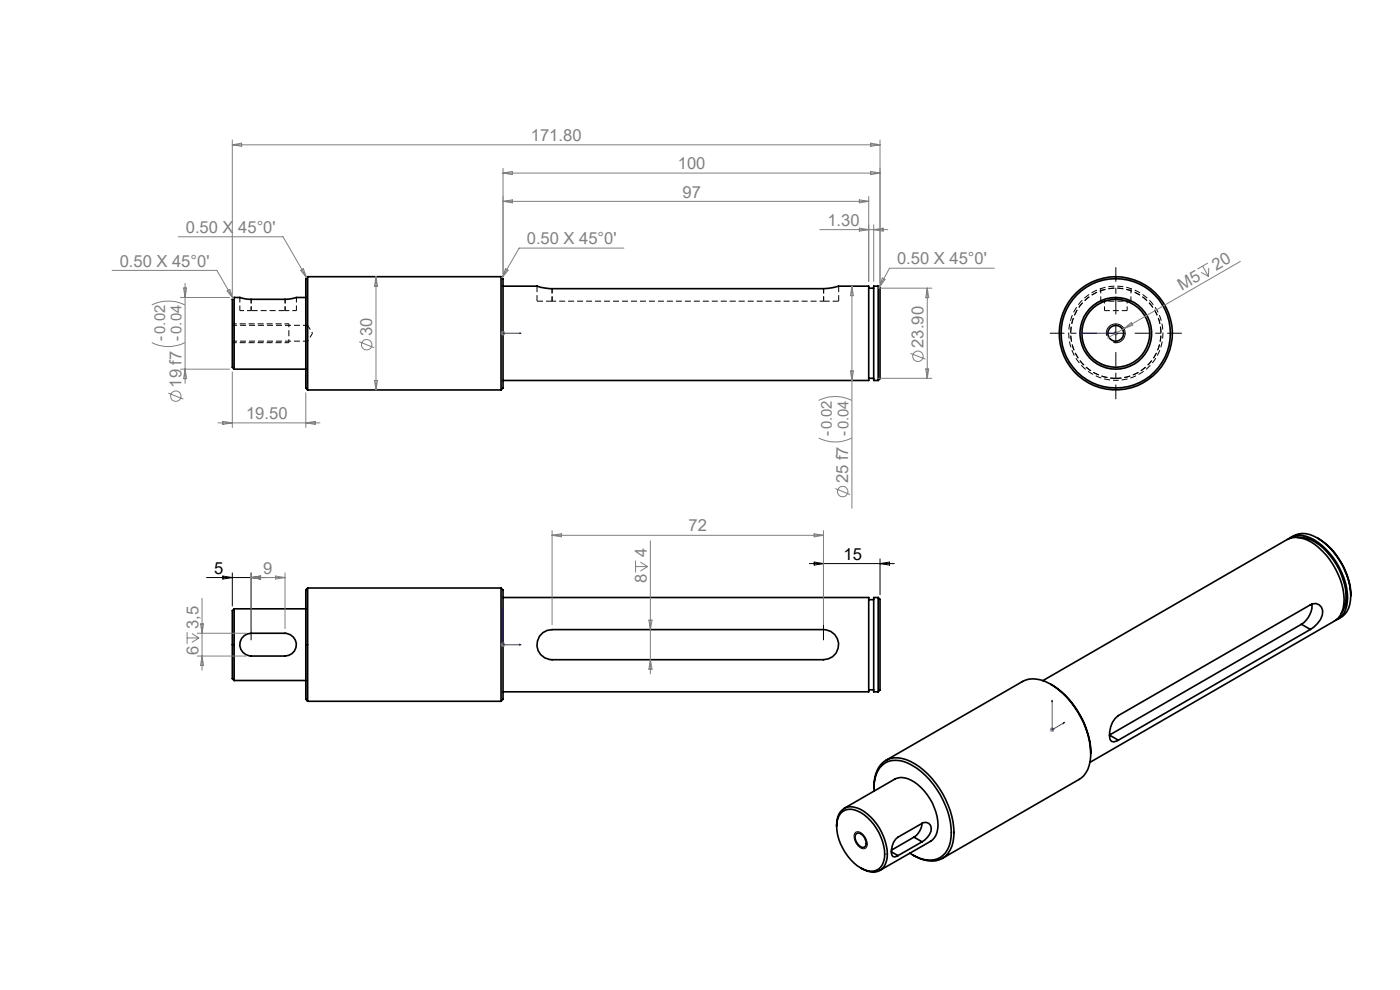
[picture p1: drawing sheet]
<svg xmlns="http://www.w3.org/2000/svg" width="297mm" height="210mm" viewBox="0 0 297 210" stroke-linecap="round" stroke-linejoin="round" font-family="sans-serif">
<g fill="none" stroke="#000" stroke-width=".35">
<path d="M65.3 58.7v24M65.3 58.7l-.4 .4v23.2l.4 .4M65.3 58.7h41M106.3 58.7l.4 .4v23.2l-.4 .4M106.3 58.7v24M49.7 63.1h1.2l2 .4h7.6l2.3-.4h2.1M49.7 63.1v15.2M49.7 63.1l-.4 .4v13.7a.91 .91 0 0 0 .4 1.1M49.7 78.3h15.2M106.7 60.7h7.2l2.7 .5h58.1l1.9-.2 1.3-.3h6.4v20h-77.6M184.3 61.1h1M186.3 60.7l.4 .4v19.2l-.4 .4"/>
<path d="M186.3 60.7v20M186.3 60.7h-1v20h1M65.3 82.7h41M184.3 80.2h1M273.4 114.3a4.7 4.7 0 0 1 5.4 .2 15.4 15.4 0 0 1 7 13.2 4.3 4.3 0 0 1-2.4 3.8M273.8 114a4.8 4.8 0 0 1 5.7 .1 15.2 15.2 0 0 1 7 13.2 4.4 4.4 0 0 1-2.7 4M275.2 114a7.6 7.6 0 0 1 6.2 3 14.4 14.4 0 0 1 4.1 10.9l-.2 .9-.7 1.3M279.5 114.1a15.1 15.1 0 0 1 7.1 12.3M49.7 129.1v15.2M49.7 129.1l-.4 .4v14.5l.4 .3M49.7 129.1h15.2M51.8 134.8l.7-.3 .8-.2h7.2a2.42 2.42 0 0 1 2.4 2.4 2.42 2.42 0 0 1-2.4 2.5h-7.2a2.42 2.42 0 0 1-2.3-1.7 2.42 2.42 0 0 1 .8-2.7z"/>
<path d="M65.3 124.7v24.1M65.3 124.7l-.4 .5v23.1l.4 .5M65.3 124.7h41M106.3 124.7v24.1M106.3 124.7l.4 .5v23.1l-.4 .5M106.7 126.7h77.6v20h-77.6M115.2 134.2l.9-.5 1-.1h57.6a3.2 3.2 0 0 1 3.2 3.1 3.2 3.2 0 0 1-3.2 3.2h-57.6a3.2 3.2 0 0 1-3-2.1 3.2 3.2 0 0 1 1.1-3.6zM184.3 127.2h1M186.3 126.7l.4 .4v18.5a1.04 1.04 0 0 1-.4 1.1M186.3 126.7v20M186.3 126.7h-1v20h1M276.1 132.4l-40.7 23.5 1.8 1.1"/>
<path d="M276.1 132.4l1.9 1.1M278 133.5a5.1 5.1 0 0 0 2.6-3.9 1.68 1.68 0 0 0-2.6-1.3l-40.8 23.5a5.2 5.2 0 0 0-1.7 5l.3 .5 .5 .1 .9-.4M278 133.5l-40.8 23.5M278.3 128.1a5 5 0 0 1-2.2 4.3M49.7 144.3h15.2M65.3 148.8h41M184.3 146.3h1M221.2 144.4l51.9-30a5.6 5.6 0 0 1 5.8 1.1 15.6 15.6 0 0 1 6.2 12.7 4.3 4.3 0 0 1-2 3.6l-51.9 29.9M222.9 145.2a18 18 0 0 1 8.5 14.6M177.5 175.3a3.7 3.7 0 0 1 2.3-4.1 6.3 6.3 0 0 1 5.5 2.8 10.7 10.7 0 0 1 2.7 8.7 2.9 2.9 0 0 1-4 2.1l-1.4-.7M178.3 172.6a2.89 2.89 0 0 1 3.6-.6 10.8 10.8 0 0 1 5.7 10 2.88 2.88 0 0 1-4.3 2.5 10.7 10.7 0 0 1-5.7-10l.3-1.4zM179.1 171.5l10.7-6.2a4.4 4.4 0 0 1 4.9 1.1 11.4 11.4 0 0 1 4.2 9.4 3.5 3.5 0 0 1-1.5 2.7l-10.7 6.1"/>
<path d="M181.7 176.8a1.55 1.55 0 0 1 1.9 1.2 1.3 1.3 0 0 1-.3 1.7 2 2 0 0 1-1.9-1.9l.1-.8zM185.4 167.1a6.4 6.4 0 0 1 2.7-5.9 6.9 6.9 0 0 1 7 1.5 18.5 18.5 0 0 1 7.2 15 4.9 4.9 0 0 1-4.6 5 7.7 7.7 0 0 1-4.1-1.4M185.4 167.8a6.3 6.3 0 0 1 2.4-6 5.7 5.7 0 0 1 5.8 .6 17.6 17.6 0 0 1 8.2 15.2 4.6 4.6 0 0 1-6.4 4.6l-2.4-1.2M187.9 161.3l29-16.7a6.5 6.5 0 0 1 6.7 1 18.9 18.9 0 0 1 7.8 14.8 5.7 5.7 0 0 1-2.5 4.9l-29 16.8M193.9 177.6l-4.8 2.7M193.9 177.6l1.7 1M195.6 174.7a3.8 3.8 0 0 1-1.7 2.9M195.6 174.7l-5.1 2.9a3.6 3.6 0 0 0-1.1 4.1l.4 .1 .7-.3M195.6 174.7a1.31 1.31 0 0 1 1.6 .1 1.31 1.31 0 0 1 .3 1.5 4.4 4.4 0 0 1-1.9 2.3M195.6 178.6l-5.1 2.9M189.1 180.7l1.4 .8"/>
<circle cx="236.7" cy="70.7" r="11.6"/>
<circle cx="236.7" cy="70.7" r="1.68"/>
<circle cx="236.7" cy="70.7" r="12"/>
<circle cx="236.7" cy="70.7" r="7.2"/>
<circle cx="236.7" cy="70.7" r="7.6"/>
</g>
<path d="M49.3 72.7h12M50.9 65.9h2.4M53.3 65.9v-2.4M60.5 65.9h2.4M60.5 65.9v-2.4M61.3 68.7h-12M117.1 63.9h57.6M234.3 65.9v-2.4M239.1 65.9v-2.4" fill="none" stroke="#000" stroke-width=".21" stroke-dasharray="1.3 .6" stroke-dashoffset=".4" stroke-linecap="butt"/>
<path d="M49.3 72.4h16M65.3 69h-16M117.1 63.9v-2.7M174.7 63.9v-2.7M233.5 63.9v-2.7M233.5 63.9h6.4M239.9 63.9v-2.7" fill="none" stroke="#000" stroke-width=".21" stroke-dasharray="1.3 .6" stroke-dashoffset=".3" stroke-linecap="butt"/>
<path d="M113.9 63.9h3.2M113.9 60.7v3.2M174.7 63.9h3.2M177.9 63.9v-3.2M236.7 80.3a9.6 9.6 0 0 1-8.5-14.1 9.6 9.6 0 0 1 16.4-1 9.6 9.6 0 0 1-6.7 15l-1.2 .1" fill="none" stroke="#000" stroke-width=".21" stroke-dasharray="1.3 .6" stroke-linecap="butt"/>
<path d="M53.3 65.9h7.2" fill="none" stroke="#000" stroke-width=".21" stroke-dasharray="1.3 .6" stroke-dashoffset="-.1" stroke-linecap="butt"/>
<path d="M50.9 63.1v2.8M62.9 65.9v-2.8" fill="none" stroke="#000" stroke-width=".21" stroke-dasharray="1.3 .6" stroke-dashoffset=".2" stroke-linecap="butt"/>
<path d="M65.3 72.4l1-1.7M66.3 70.7l-1-1.7" fill="none" stroke="#000" stroke-width=".21" stroke-dasharray="1.3 .6" stroke-dashoffset="1" stroke-linecap="butt"/>
<path d="M234.3 65.9h4.8M236.7 80.2a9.6 9.6 0 0 1-8.5-13.9 9.6 9.6 0 0 1 16.4-1.1 9.6 9.6 0 0 1-6.7 15h-1.2" fill="none" stroke="#000" stroke-width=".21" stroke-dasharray="1.3 .6" stroke-dashoffset=".1" stroke-linecap="butt"/>
<path d="M236.7 80.7a10 10 0 0 1-8.8-14.7 10 10 0 0 1 17-1 10 10 0 0 1-7 15.6l-1.2 .1" fill="none" stroke="#000" stroke-width=".21" stroke-dasharray="1.3 .6" stroke-dashoffset=".7" stroke-linecap="butt"/>
<g fill="none" stroke="#808080" stroke-width=".21">
<path d="M49.3 29.7v32.8M49.3 30.7h137.4M49.3 30.7l2-.3v.6zM106.7 35.7v22.4M106.7 36.7l2-.3v.6zM106.7 36.7h80M184.7 30.4l2 .3-2 .3zM184.7 36.4l2 .3-2 .3zM186.7 29.7v30.4M23.8 57.4h22.2l3.5 5.9M37.8 50.2h22.2l5.1 8.7M63.8 57.4l.5-.4 .8 1.9z"/>
<path d="M79.8 58.7v24M79.8 58.7l.3 2h-.7zM106.7 42.7h77.6M106.7 42.7l2-.3v.6zM107.2 57l.6 .4-1.3 1.5zM132.4 52.6h-22.3l-3.6 6.3M173.9 48.7h14.4M182.3 48.4l2 .3-2 .3zM182.3 42.4l2 .3-2 .3zM184.3 41.7v18M185.3 47.7v12M185.3 48.7l2.1-.3v.6z"/>
<path d="M187.2 59l.5 .3-1.2 1.6zM210.9 56.9h-22.2l-2.2 4M254.8 57.8l1.6 .8M255.1 56.4l1.3 2.2M256.2 55.8l-2.2 1.3M256.4 56.8v1.8M263.1 55.4l-24.7 14.3M32.2 72.7a7.7 7.7 0 0 0 7 0M32.2 64.7a8 8 0 0 1 7 0M38.3 63.1h10.4M38.3 78.3h10.4M38.9 61.1h.7l-.3 2z"/>
<path d="M39.3 60.1v21.2M39.3 78.3l.3 2h-.7zM48.2 61.7l.6-.3 .7 1.9zM49.3 78.9v11.8M76.2 72.5l3.2 1.3M106.2 70.7h1M106.4 70.3l.7 .7M106.7 70.2v1M107.1 70.3l-.7 .7M180.4 78.7h.6l-.3 2zM180.7 60.7v47.1M180.7 60.7l.3 2h-.6z"/>
<path d="M186.3 61.1h11.4M193.1 75l3.2 1.2M196.4 78.3h.6l-.3 1.9zM196.7 61.1v19.1M196.7 61.1l.3 2h-.6zM236.2 70.7h1M236.4 70.3l.7 .7M236.7 70.2v1M237.1 70.3l-.7 .7M238.4 69.7l-3.5 2M238.4 69.7l1.6-1.3 .3 .6zM35.7 83.4l3.2 1.3"/>
<path d="M46.2 89.7h21.7M47.3 89.4l2 .3-2 .3zM64.9 83.3v7.4M64.9 89.7l2-.3v.6zM79.4 80.7h.7l-.3 2zM173.7 92.9a7.7 7.7 0 0 0 7 0M173.7 84.9a7.7 7.7 0 0 1 7 0M186.3 80.2h11.4M117.1 112.6v19.9M117.1 113.6h57.6M117.1 113.6l2-.4v.7zM134.8 118.9v2.6"/>
<path d="M135.9 119.2l1.5 1M138 114.7v28.2M172.7 113.2l2 .4-2 .3zM174.7 112.6v19.9M177.2 103.6l3.1 1.3M39.7 134.1v2.5M39.7 135.3h2.5M40.7 134.4l1.5 .9M41.8 134.3h10.5M41.8 139.2h10.5M42.2 135.3l-1.5 1M42.5 132.4h.7l-.3 1.9z"/>
<path d="M42.9 126.9v15.3M42.9 139.2l.3 1.9h-.7zM53.3 121.5v11.8M53.3 122.5h7.2M53.3 122.5l2-.3v.6zM58.5 122.2l2 .3-2 .3zM60.5 121.5v11.8M106.2 136.8h1M106.4 136.4l.7 .7M106.7 136.2v1.1M107.1 136.4l-.7 .7M134.8 120.2h2.6"/>
<path d="M137.4 120.2l-1.5 .9M137.7 131.5h.6l-.3 2.1zM138 139.9l.3 2h-.6zM222.7 154.8h1M222.8 154.4l.8 .7M223.2 154.3v1M223.6 154.4l-.8 .7"/>
<circle cx="77.8" cy="73.1" r="1.1"/>
<circle cx="194.7" cy="75.6" r="1.12"/>
<circle cx="37.3" cy="84" r="1.11"/>
<circle cx="178.8" cy="104.3" r="1.09"/>
</g>
<g fill="none" stroke="#000" stroke-width=".21">
<path d="M234.7 70.7h4M234.8 71.2a2 2 0 0 1 1.7-2.5 2 2 0 0 1 2.2 2.2 2 2 0 0 1-2.5 1.7M236.7 68.7v4M171.7 119.5h18M172.7 119.2l2 .3-2 .4zM174.7 118.6v17.1M186.7 118.6v7.5M186.7 119.5l2-.3v.7zM43.8 122.5h12.5M47.3 122.2l2 .3-2 .3zM49.3 121.5v7M53.3 121.5v14.2"/>
<path d="M53.3 122.5l2-.3v.6zM181.5 176.5a1.73 1.73 0 0 1 2.1 1.2 1.57 1.57 0 0 1-.1 2.3 2.22 2.22 0 0 1-2.2-2 1.27 1.27 0 0 1 .2-1.5z"/>
</g>
<path d="M61.3 68.7v4" fill="none" stroke="#000" stroke-width=".21" stroke-dasharray="1.3 .6" stroke-dashoffset=".5" stroke-linecap="butt"/>
<g fill="none" stroke="#00f" stroke-width=".21">
<path d="M106.6 70.7h.2zM106.7 70.7h.1M106.7 70.7h3.9M110.6 70.7h-.4h.4M229 70.7h.4h-.4M229 70.7h7.7M236.6 70.7h.2zM236.7 70.7h.1M106.7 129l.1 .4h-.2zM106.7 129v7.8h3.9M110.2 136.7l.4 .1h-.4zM223.2 148.5l.1 .3-.2 .1z"/>
<path d="M223.2 148.5v6.3l2.7-1.6M225.6 153.3l.3-.1-.3 .2z"/>
</g>
<path d="M232.7 70.7h-10M236.7 66.7v-10M236.7 74.7v10M240.7 70.7h10" fill="none" stroke="#000" stroke-width=".21" stroke-dasharray="15.2 1.3 1.3 1.3" stroke-dashoffset="12.1" stroke-linecap="butt"/>
<g fill="#00f">
<path d="M110.2 136.7l.4 .1h-.4zM106.7 129l.1 .4h-.2z"/>
<path d="M110.2 70.7h.4zM106.6 70.7h.2zM236.6 70.7h.2zM229 70.7h.4z"/>
<path d="M225.6 153.3l.3-.1-.3 .2zM223.2 148.5l.1 .3-.2 .1z"/>
</g>
<g font-size="3.5" fill="#808080">
<text x="112.6" y="29.9">171.80</text>
<text x="143.8" y="35.9">100</text>
<text x="144.8" y="41.9">97</text>
<text x="175.5" y="47.9">1.30</text>
<text x="39.4" y="49.4">0.50 X</text>
<text x="50.5" y="49.4">45°0'</text>
<text x="111.8" y="51.8">0.50 X 45°0'</text>
<text x="25.4" y="56.5">0.50 X 45°0'</text>
<text x="190.3" y="56.1">0.50 X 45°0'</text>
<text x="258" y="57.5" transform="rotate(-30 258 57.5)">20</text>
<text x="250.7" y="61.7" transform="rotate(-30 250.7 61.7)">M5</text>
<text x="79" y="71.3" transform="rotate(-90 79 71.3)">30</text>
<text x="38.5" y="77.4" transform="rotate(-90 38.5 77.4)">f7 -0.04</text>
<text x="195.9" y="73.8" transform="rotate(-90 195.9 73.8)">23.90</text>
<text x="38.5" y="82.2" transform="rotate(-90 38.5 82.2)">19</text>
<text x="52.2" y="88.9">19.50</text>
<text x="180" y="102.5" transform="rotate(-90 180 102.5)">25 f7 -0.04</text>
<text x="146.1" y="112.7">72</text>
<text x="137.2" y="118.2" transform="rotate(-90 137.2 118.2)">4</text>
<text x="55.8" y="121.7">9</text>
<text x="137.2" y="123.7" transform="rotate(-90 137.2 123.7)">8</text>
<text x="42.1" y="133.4" transform="rotate(-90 42.1 133.4)">3,5</text>
<text x="42.1" y="138.8" transform="rotate(-90 42.1 138.8)">6</text>
</g>
<g font-size="3.5">
<text x="178.9" y="118.7">15</text>
<text x="45.4" y="121.7">5</text>
</g>
<g font-size="3.2" fill="#808080">
<text x="35" y="72.3" transform="rotate(-90 35 72.3)">-0.02</text>
<text x="176.5" y="92.5" transform="rotate(-90 176.5 92.5)">-0.02</text>
</g>
</svg>
